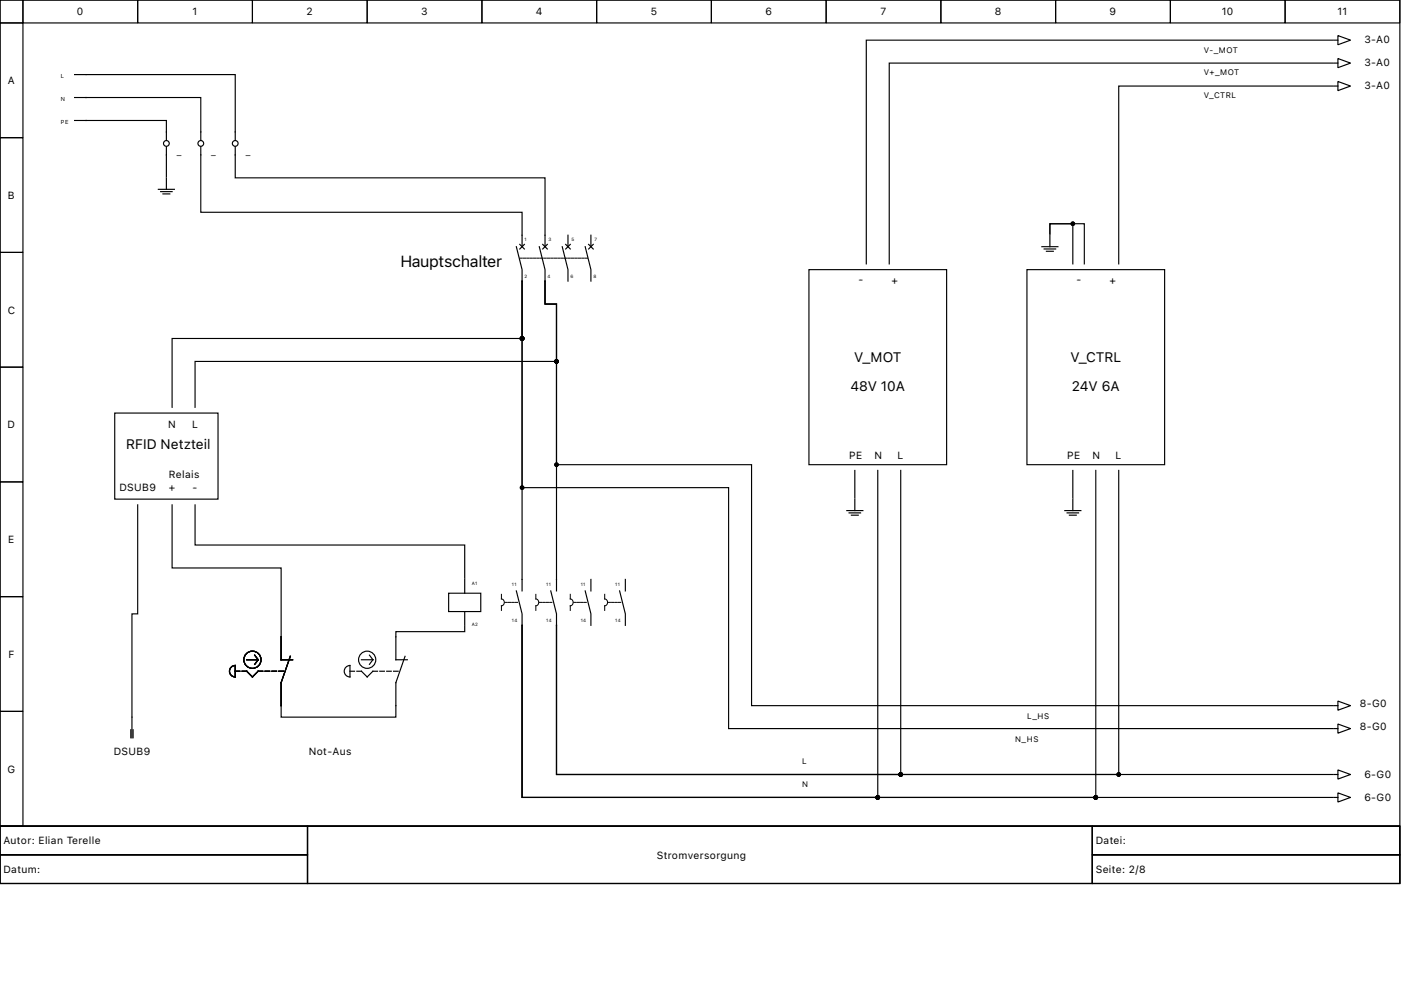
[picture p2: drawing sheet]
<svg xmlns="http://www.w3.org/2000/svg" width="297mm" height="210mm" viewBox="0 0 297 210" stroke-linecap="round" stroke-linejoin="round" font-family="sans-serif">
<g fill="none" stroke="#000" stroke-width=".24">
<path d="M0 0h296.8v175.2h-296.8zM0 0h4.9v4.9h-4.9zM4.9 0h24.3v4.9h-24.3zM29.2 0h24.3v4.9h-24.3zM53.5 0h24.3v4.9h-24.3zM77.8 0h24.4v4.9h-24.4zM102.2 0h24.3v4.9h-24.3zM126.5 0h24.3v4.9h-24.3zM150.8 0h24.4v4.9h-24.4zM175.2 0h24.3v4.9h-24.3zM199.5 0h24.3v4.9h-24.3zM223.8 0h24.3v4.9h-24.3z"/>
<path d="M248.1 0h24.4v4.9h-24.4zM272.5 0h24.3v4.9h-24.3zM0 4.9h4.9v24.3h-4.9zM15.8 15.8h34.1v13.9M282.7 18.2h-45.5v37.8M282.7 8.5h-99v47.5M282.7 13.4h-94.2v42.6M282.9 8.5h.8M282.9 13.4h.8M282.9 18.2h.8M283.7 7.5l2.6 1-2.6 1zM283.7 12.4l2.6 1-2.6 1z"/>
<path d="M283.7 17.3l2.6 .9-2.6 1zM0 29.2h4.9v24.3h-4.9zM15.8 20.7h26.8v9M15.8 25.5h19.5v4.2M35.3 31.1v6.4M35.3 37.7v2.4M42.6 31.1v13.9h68.1v7.3M49.9 31.1v6.6h65.7v14.6M0 53.5h4.9v24.3h-4.9zM33.6 40.1h3.4M34.1 40.6h2.4M34.5 41.1h1.5"/>
<path d="M109.5 52.3l1.2 4.9v2.4M110.2 51.8l1 1M110.7 59.6v12.2h-74.2v14.6M110.7 59.6v43.8h43.8v51.1h128.2M110.7 59.6v65.7M111.2 51.8l-1 1M114.3 52.3l1.3 4.9v2.4M115.1 51.8l.9 1M115.6 59.6v4.9h2.4v12.1h-76.6v9.8M115.6 59.6v4.9h2.4v34h41.3v51.1h123.4M115.6 59.6v4.9h2.4v60.8M116 51.8l-.9 1"/>
<path d="M119.2 52.3l1.2 4.9v2.4M119.9 51.8l1 1M120.4 49.9v2.4M120.9 51.8l-1 1M124.1 52.3l1.2 4.9v2.4M124.8 51.8l1 1M125.3 49.9v2.4M125.8 51.8l-1 1M171.5 57.2h29.2v41.3h-29.2zM217.7 57.2h29.2v41.3h-29.2zM220.9 52.3h3.4M221.4 52.8h2.4"/>
<path d="M221.9 53.3h1.4M222.6 49.9v2.4M227.5 56v-8.6h-4.9v2.2v-2.2h7.3v8.6M0 77.8h4.9v24.4h-4.9zM24.3 87.6h21.9v18.2h-21.9zM181.2 99.7v5.9M186.1 99.7v69.4h-75.4v-36.5M191 99.7v64.5h-73v-31.6M227.5 99.7v5.9M232.3 99.7v69.4h-121.6v-36.5M237.2 99.7v64.5h-119.2v-31.6M0 102.2h4.9v24.3h-4.9z"/>
<path d="M29.2 107v23.2h-1.2v26.2M36.5 107v13.4h23.1v19.5h2.4M41.4 107v8.6h57.1v7M179.5 108.3h3.4M180 108.7h2.5M180.5 109.2h1.5M181.2 105.8v2.5M225.8 108.3h3.4M226.2 108.7h2.5M226.7 109.2h1.5M227.5 105.8v2.5M0 126.5h4.9v24.3h-4.9z"/>
<path d="M52.3 139.9h2.4M54 138.9l.7 1M54.7 139.9l-.7 1M61.5 139.2l-1.9 5.5v7.3h24.3v-7.3l2-5.5M76.6 139.9h2.5M78.3 138.9l.8 1M79.1 139.9l-.8 1M95.1 125.8h6.8v3.9h-6.8zM98.5 132.8v1.1h-14.6v6h2.5M98.5 122.9v2.9M98.5 129.7v2.9M109.5 125.3l1.2 4.9v2.4"/>
<path d="M110.7 132.6v36.5h172M116.8 125.3l1.2 4.9v2.4M118 132.6v31.6h164.7M124.1 125.3l1.2 4.9v2.4M125.3 122.9v2.4M131.4 125.3l1.2 4.9v2.4M132.6 122.9v2.4M0 150.8h4.9v24.4h-4.9zM27.7 154.7v1.7M28.2 154.7v1.7M49.2 141.3l.7-.2v2.4a1.22 1.22 0 0 1-1.2-.8 1.22 1.22 0 0 1 .5-1.4zM52.3 142.3l1.2 1.2 1.2-1.2"/>
<path d="M73.5 141.3l.7-.2v2.4a1.22 1.22 0 0 1-1.2-.8 1.22 1.22 0 0 1 .5-1.4zM76.6 142.3l1.2 1.2 1.3-1.2M282.9 149.6h.8M282.9 154.5h.8M283.7 148.6l2.6 1-2.6 1zM283.7 153.5l2.6 1-2.6 1zM0 175.2h296.8v12.1h-296.8zM0 175.2h65.2v6h-65.2zM65.2 175.2h166.4v12.1h-166.4zM231.6 175.2h65.2v6h-65.2zM282.9 169.1h.8M282.9 164.2h.8"/>
<path d="M283.7 168.1l2.6 1-2.6 .9zM283.7 163.2l2.6 1-2.6 1zM0 181.2h65.2v6.1h-65.2zM231.6 181.2h65.2v6.1h-65.2z"/>
<circle cx="35.3" cy="30.4" r=".61"/>
<circle cx="42.6" cy="30.4" r=".61"/>
<circle cx="49.9" cy="30.4" r=".61"/>
<circle cx="53.5" cy="139.9" r="1.82"/>
<circle cx="77.8" cy="139.9" r="1.82"/>
</g>
<path d="M106.3 126v1a.74 .74 0 0 1 .6 .7 .74 .74 0 0 1-.6 .7v1M113.6 126v1a.74 .74 0 0 1 .6 .7 .74 .74 0 0 1-.6 .7v1M120.9 126v1a.74 .74 0 0 1 .6 .7 .74 .74 0 0 1-.6 .7v1M128.2 126v1a.74 .74 0 0 1 .6 .7 .74 .74 0 0 1-.6 .7v1" fill="none" stroke="#000" stroke-width=".21"/>
<path d="M110.2 54.7h14.4M107 127.7h3M114.3 127.7h3M121.6 127.7h3M128.9 127.7h3" fill="none" stroke="#000" stroke-width=".21" stroke-dasharray=".5 .2"/>
<path d="M49.9 142.3h2.4M54.7 142.3h5.6M74.2 142.3h2.4M79.1 142.3h5.6" fill="none" stroke="#000" stroke-width=".24" stroke-dasharray="1 .5"/>
<g fill="#000" stroke="#000" stroke-width=".24">
<circle cx="227.5" cy="47.4" r=".36"/>
<circle cx="110.7" cy="71.8" r=".36"/>
<circle cx="118" cy="76.6" r=".36"/>
<circle cx="118" cy="98.5" r=".36"/>
<circle cx="110.7" cy="103.4" r=".36"/>
<circle cx="186.1" cy="169.1" r=".36"/>
<circle cx="191" cy="164.2" r=".36"/>
<circle cx="232.3" cy="169.1" r=".36"/>
<circle cx="237.2" cy="164.2" r=".36"/>
</g>
<text font-size="3.4" x="84.9" y="56.6">Hauptschalter</text>
<g font-size="2.9">
<text x="181.1" y="76.8">V_MOT</text>
<text x="226.9" y="76.8">V_CTRL</text>
<text x="180.3" y="82.9">48V 10A</text>
<text x="227.2" y="82.9">24V 6A</text>
<text x="26.8" y="95.2">RFID Netzteil</text>
</g>
<g font-size="2.2">
<text x="16.3" y="3.3">0</text>
<text x="40.8" y="3.3">1</text>
<text x="65" y="3.3">2</text>
<text x="89.3" y="3.3">3</text>
<text x="113.6" y="3.3">4</text>
<text x="138" y="3.3">5</text>
<text x="162.3" y="3.3">6</text>
<text x="186.7" y="3.3">7</text>
<text x="210.9" y="3.3">8</text>
<text x="235.3" y="3.3">9</text>
<text x="259" y="3.3">10</text>
<text x="283.6" y="3.3">11</text>
<text x="289.3" y="9.2">3-A0</text>
<text x="1.7" y="17.9">A</text>
<text x="289.3" y="14">3-A0</text>
<text x="289.3" y="18.9">3-A0</text>
<text x="1.7" y="42.2">B</text>
<text x="182" y="59.9">-</text>
<text x="228.2" y="59.9">-</text>
<text x="189" y="60.2">+</text>
<text x="235.3" y="60.2">+</text>
<text x="1.6" y="66.5">C</text>
<text x="1.6" y="90.8">D</text>
<text x="35.7" y="90.7">N</text>
<text x="40.7" y="90.7">L</text>
<text x="35.8" y="101.4">Relais</text>
<text x="180" y="97.4">PE</text>
<text x="185.4" y="97.4">N</text>
<text x="190.3" y="97.4">L</text>
<text x="226.3" y="97.4">PE</text>
<text x="231.6" y="97.4">N</text>
<text x="236.5" y="97.4">L</text>
<text x="25.3" y="104">DSUB9</text>
<text x="35.8" y="104">+</text>
<text x="40.8" y="104">-</text>
<text x="1.8" y="115.2">E</text>
<text x="1.8" y="139.5">F</text>
<text x="288.3" y="149.9">8-G0</text>
<text x="288.3" y="154.8">8-G0</text>
<text x="24.1" y="160">DSUB9</text>
<text x="65.5" y="160">Not-Aus</text>
<text x="1.6" y="163.8">G</text>
<text x="289.3" y="164.9">6-G0</text>
<text x="289.3" y="169.7">6-G0</text>
<text x=".7" y="179">Autor: Elian Terelle</text>
<text x="232.3" y="179">Datei:</text>
<text x=".7" y="185.1">Datum:</text>
<text x="139.2" y="182.1">Stromversorgung</text>
<text x="232.3" y="185.1">Seite: 2/8</text>
</g>
<g font-size="1.7">
<text x="255.2" y="11.1">V-_MOT</text>
<text x="255.2" y="16">V+_MOT</text>
<text x="255.2" y="20.9">V_CTRL</text>
<text x="37.5" y="32.9">_</text>
<text x="44.8" y="32.9">_</text>
<text x="52.1" y="32.9">_</text>
<text x="217.8" y="152.5">L_HS</text>
<text x="170.1" y="162">L</text>
<text x="215.2" y="157.3">N_HS</text>
<text x="170.1" y="166.8">N</text>
</g>
<g font-size="1.2">
<text x="12.9" y="16.5">L</text>
<text x="12.9" y="21.3">N</text>
<text x="12.9" y="26.2">PE</text>
</g>
<g font-size="1">
<text x="111.2" y="51">1</text>
<text x="116.3" y="51">3</text>
<text x="121.2" y="51">5</text>
<text x="126" y="51">7</text>
<text x="111.2" y="59">2</text>
<text x="116.1" y="59">4</text>
<text x="120.9" y="59">6</text>
<text x="125.8" y="59">8</text>
<text x="100" y="124">A1</text>
<text x="108.5" y="124.2">11</text>
<text x="115.8" y="124.2">11</text>
<text x="123.1" y="124.2">11</text>
<text x="130.4" y="124.2">11</text>
<text x="108.5" y="131.9">14</text>
<text x="115.8" y="131.9">14</text>
<text x="123.1" y="131.9">14</text>
<text x="130.4" y="131.9">14</text>
<text x="100" y="132.8">A2</text>
</g>
</svg>
